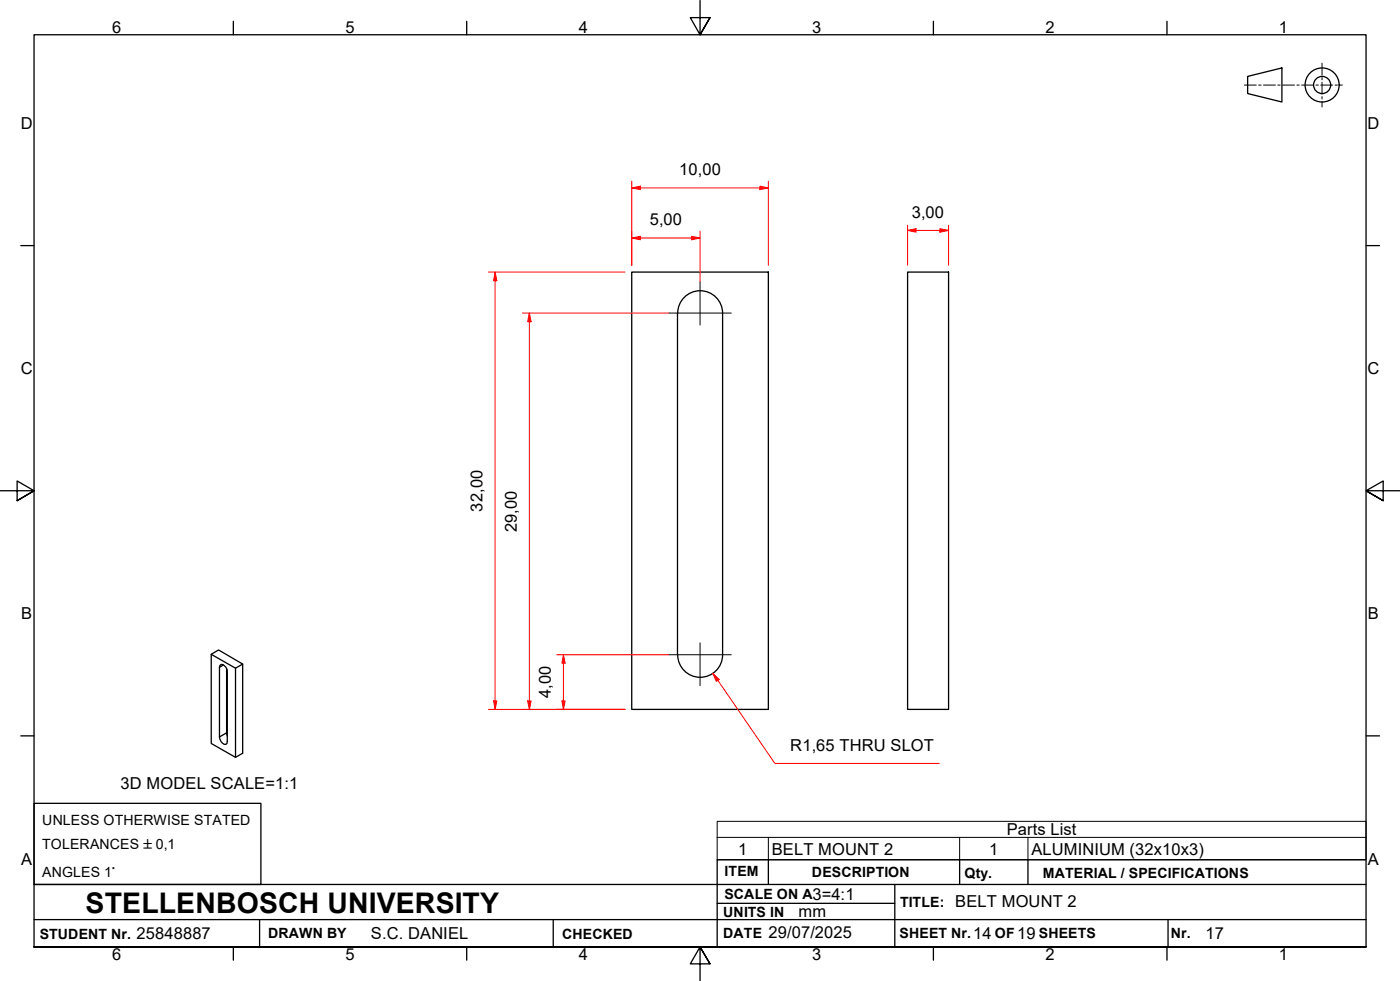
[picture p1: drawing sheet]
<svg xmlns="http://www.w3.org/2000/svg" width="410mm" height="287mm" viewBox="0 0 410 287" stroke-linecap="round" stroke-linejoin="round" font-family="sans-serif">
<!-- layer: Visible Edges(ISO) -->
<path d="M185 79.6h40v128.1h-40zM265.7 79.6h12v128.1h-12zM198.4 91.6v100.1M198.4 91.7a6.6 6.6 0 0 1 6.6-6.6 6.6 6.6 0 0 1 6.6 6.6v100M61.8 191.5l7.2 4.1 2.1-1.2v26.1l-2.1 1.2-7.2-4.1v-26.1l2.2-1.2 7.1 4.1M64.4 194.8l.3-.3a1.98 1.98 0 0 1 1.8 2.2v20.4v.5l-.3 .3a1.97 1.97 0 0 1-1.9-2.2zM66.4 195.8v18.7l.1 .9M69 195.6v26.1M198.4 191.7a6.6 6.6 0 0 0 6.6 6.6 6.6 6.6 0 0 0 6.6-6.6" fill="none" stroke="#000" stroke-width=".38"/>
<!-- layer: Visible Tangent Edges(ISO) -->
<path d="M65.4 194.6l-1.1 .7M66.4 214.5l-2.1 1.2" fill="none" stroke="#000" stroke-width=".38"/>
<!-- layer: Symbols(ISO) -->
<path d="M210 245.1v-4.7h190v4.7M210 245.1v6.6h190v-6.6M210 245.1h190M225 245.1v6.6M281 245.1v6.6M301 245.1v6.6" fill="none" stroke="#000" stroke-width=".29"/>
<!-- layer: Border_0 -->
<g fill="none" stroke="#000" stroke-width=".38">
<path d="M68.3 6.2v4M136.7 6.2v4M205 .1v10.1l-2.9-5h5.8l-2.9 5 2.9-5M273.3 6.2v4M341.7 6.2v4M6.1 71.9h3.9M400 71.9h3.9M0 143.7h10l-5-2.9v5.8l5-2.9-5 2.9M410 143.7h-10l5-2.9v5.8l-5-2.9 5 2.9M6.1 215.4h3.9M400 215.4h3.9M10 277.2v-267h390v267h-390h390"/>
<path d="M68.3 277.2v3.9M136.7 277.2v3.9M273.3 277.2v3.9M341.7 277.2v3.9M207.9 282.1l-2.9-4.9 2.9 4.9h-5.8l2.9-4.9v10"/>
</g>
<!-- layer: Sketch Geometry(ISO) -->
<g fill="none" stroke="#000" stroke-width=".38">
<path d="M365.3 22.4l10-2.5v10l-10-2.5zM10 235.2h66.4v23.7h-66.4zM10 258.9h390M225 251.7v7.2M262 258.9v18.3M281 251.7v7.2M301 251.7v7.2M400 251.7h-190v25.5M10 277.2h390M10 269.2h390M76 269.2v8M162 269.2v8"/>
<path d="M210 264.4h52M342 269.2v8"/>
<circle cx="387.1" cy="24.9" r="5"/>
<circle cx="387.1" cy="24.9" r="2.51"/>
</g>
<g fill="none" stroke="#000" stroke-width=".29">
<path d="M387.1 18.5v3.5M364.4 24.9h3.5M368.6 24.9h.7M370 24.9h3.4M374.1 24.9h.7M375.5 24.9h3.5M379.7 24.9h.7M381.1 24.9h3.5M385.3 24.9h.7M386.7 24.9h3.5M387.1 22.7v.7M387.1 24.1v3.5"/>
<path d="M387.1 28.3v.7M387.1 29.7v1.6M390.9 24.9h.7M392.3 24.9h.8"/>
</g>
<!-- layer: Dimensions(ISO) -->
<path d="M185 55h2.5" fill="none" stroke="#f00" stroke-width=".29"/>
<path d="M185 55l2.5-.5v1z" fill="#f00"/>
<path d="M185 55l2.5-.5v1zM222.5 55h2.5" fill="none" stroke="#f00" stroke-width=".29"/>
<path d="M222.5 54.5l2.5 .5-2.5 .5z" fill="#f00"/>
<path d="M185 53v24.7M187.5 55h35M222.5 54.5l2.5 .5-2.5 .5zM225 53v24.7M145 79.6v2.6" fill="none" stroke="#f00" stroke-width=".29"/>
<path d="M145 79.6l.5 2.6h-1z" fill="#f00"/>
<path d="M145 79.6l.5 2.6h-1zM145 205.2v2.5" fill="none" stroke="#f00" stroke-width=".29"/>
<path d="M144.5 205.2h1l-.5 2.5z" fill="#f00"/>
<path d="M143 79.6h40M202.5 69.7h2.5M145 82.2v123M143 207.7h40M144.5 205.2h1l-.5 2.5z" fill="none" stroke="#f00" stroke-width=".29"/>
<path d="M202.5 69.2l2.5 .5-2.5 .5z" fill="#f00"/>
<path d="M185 69.7h2.5M202.5 69.2l2.5 .5-2.5 .5z" fill="none" stroke="#f00" stroke-width=".29"/>
<path d="M185 69.7l2.5-.5v1z" fill="#f00"/>
<path d="M185 69.7l2.5-.5v1zM185 67.6v10.1M187.5 69.7h15M205 67.6v15M155 205.2v2.5" fill="none" stroke="#f00" stroke-width=".29"/>
<path d="M154.5 205.2h1l-.5 2.5z" fill="#f00"/>
<path d="M155 91.6v2.6M154.5 205.2h1l-.5 2.5z" fill="none" stroke="#f00" stroke-width=".29"/>
<path d="M155 91.6l.5 2.6h-1z" fill="#f00"/>
<path d="M153 91.6h42.9M155 91.6l.5 2.6h-1zM155 94.2v111M165 191.7v2.4M153 207.7h30" fill="none" stroke="#f00" stroke-width=".29"/>
<path d="M165 191.7l.5 2.4h-1z" fill="#f00"/>
<path d="M165 191.7l.5 2.4h-1zM165 205.2v2.5" fill="none" stroke="#f00" stroke-width=".29"/>
<path d="M164.5 205.2h1l-.5 2.5z" fill="#f00"/>
<path d="M265.7 67.5h2.5M163 191.7h32.9M165 194.1v11.1M163 207.7h20M164.5 205.2h1l-.5 2.5z" fill="none" stroke="#f00" stroke-width=".29"/>
<!-- layer: Center Mark(ISO) -->
<path d="M195.9 91.6h18.2M205 82.6v12.5M195.9 191.7h18.2M205 188.2v12.5" fill="none" stroke="#000" stroke-width=".29"/>
<!-- layer: Dimensions(ISO) -->
<path d="M265.7 67.5l2.5-.6v1.1z" fill="#f00"/>
<path d="M265.7 67.5l2.5-.6v1.1zM275.2 67.5h2.5" fill="none" stroke="#f00" stroke-width=".29"/>
<path d="M275.2 66.9l2.5 .6-2.5 .5z" fill="#f00"/>
<path d="M265.7 65.9v11.8M268.2 67.5h7M275.2 66.9l2.5 .6-2.5 .5zM277.7 65.9v11.8M208.7 197.1l1.5 2.1" fill="none" stroke="#f00" stroke-width=".29"/>
<path d="M208.7 197.1l1.9 1.8-.9 .6z" fill="#f00"/>
<path d="M208.7 197.1l1.9 1.8-.9 .6zM210.2 199.2l16.7 24.3h48.1" fill="none" stroke="#f00" stroke-width=".29"/>
<text font-size="8.3" x="25.1" y="267.2">STELLENBOSCH UNIVERSITY</text>
<g font-size="4.8">
<text x="32.8" y="9.7">6</text>
<text x="101.2" y="9.7">5</text>
<text x="169.5" y="9.7">4</text>
<text x="237.8" y="9.7">3</text>
<text x="306.1" y="9.7">2</text>
<text x="374.5" y="9.7">1</text>
<text x="6.1" y="37.8">D</text>
<text x="400.4" y="37.8">D</text>
<text x="198.9" y="51.3">10,00</text>
<text x="190.2" y="66">5,00</text>
<text x="267" y="63.7">3,00</text>
<text x="6.1" y="109.6">C</text>
<text x="400.4" y="109.6">C</text>
<text x="141.3" y="149.7" transform="rotate(-90 141.3 149.7)">32,00</text>
<text x="151.3" y="155.8" transform="rotate(-90 151.3 155.8)">29,00</text>
<text x="6.2" y="181.3">B</text>
<text x="400.5" y="181.3">B</text>
<text x="161.3" y="204.4" transform="rotate(-90 161.3 204.4)">4,00</text>
<text x="231.4" y="219.8">R1,65 THRU SLOT</text>
<text x="35.3" y="231.1">3D MODEL SCALE=1:1</text>
<text x="294.8" y="244.5">Parts List</text>
<text x="216.2" y="250.1">1</text>
<text x="226" y="250.2">BELT MOUNT 2</text>
<text x="289.6" y="250.1">1</text>
<text x="302" y="250.2">ALUMINIUM (32x10x3)</text>
<text x="6.2" y="253.1">A</text>
<text x="400.5" y="253.1">A</text>
<text x="237.9" y="263.3">3=4:1</text>
<text x="233.8" y="268.4">mm</text>
<text x="279.7" y="265.6">BELT MOUNT 2</text>
<text x="40" y="274.9">25848887</text>
<text x="108.6" y="274.8">S.C. DANIEL</text>
<text x="225" y="274.7">29/07/2025</text>
<text x="284.9" y="274.8">14</text>
<text x="297.8" y="274.8">19</text>
<text x="352.9" y="274.8">17</text>
<text x="32.8" y="281.1">6</text>
<text x="101.2" y="281.1">5</text>
<text x="169.5" y="281.1">4</text>
<text x="237.8" y="281.1">3</text>
<text x="306.1" y="281.1">2</text>
<text x="374.5" y="281.1">1</text>
</g>
<g font-size="4.1">
<text x="12.4" y="241.5">UNLESS OTHERWISE STATED</text>
<text x="12.4" y="248.5">TOLERANCES ±0,1</text>
<text x="12.4" y="256.6">ANGLES 1°</text>
<text x="212.2" y="256.5">ITEM</text>
<text x="237.7" y="256.7">DESCRIPTION</text>
<text x="282.4" y="256.9">Qty.</text>
<text x="305.4" y="256.9">MATERIAL / SPECIFICATIONS</text>
<text x="212.1" y="263">SCALE ON A</text>
<text x="211.8" y="268.4">UNITS IN</text>
<text x="263.5" y="265.6">TITLE:</text>
<text x="11.6" y="274.8">STUDENT Nr.</text>
<text x="78.5" y="274.6">DRAWN BY</text>
<text x="164.6" y="274.8">CHECKED</text>
<text x="211.8" y="274.6">DATE</text>
<text x="263.4" y="274.6">SHEET Nr.</text>
<text x="291.3" y="274.6">OF</text>
<text x="304.2" y="274.6">SHEETS</text>
<text x="342.8" y="274.5">Nr.</text>
</g>
</svg>
